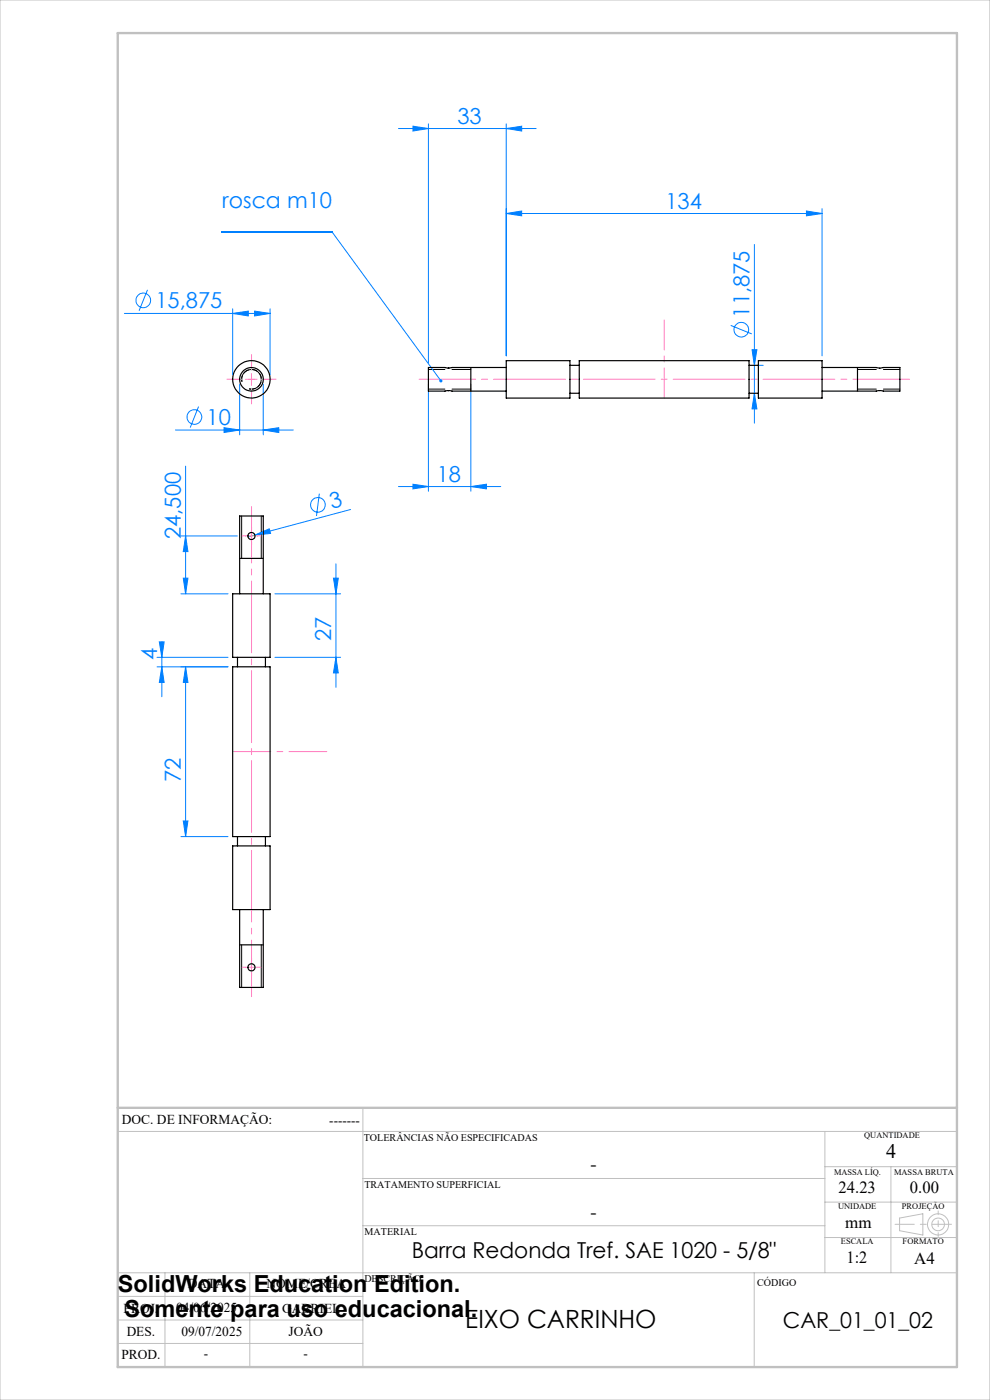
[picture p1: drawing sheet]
<svg xmlns="http://www.w3.org/2000/svg" width="210mm" height="297mm" viewBox="0 0 210 297" stroke-linecap="round" stroke-linejoin="round" font-family="sans-serif">
<g fill="none" stroke="#0080ff" stroke-width=".21">
<path d="M84.5 27.3h29.2M87.6 26.8l3.3 .5-3.3 .5zM90.9 26.3v50.7M107.4 27.3l3.3-.5v1zM107.4 26.3v49.2M47 49.2h23.4l23.1 31.6M107.4 45.3l3.3-.5v1zM107.4 45.3h67M160 51.9v37.9M171.1 44.8l3.3 .5-3.3 .5zM174.4 44.3v31.2M26.4 66.5h30.9"/>
<path d="M31.3 61.5l-1.8 4.4M49.4 66.5l3.3-.5v1zM49.4 65.5v14M54 66l3.3 .5-3.3 .5zM57.3 65.5v14M155 69l4.5 1.8M159.5 74.2h1l-.5 3.3zM161 77.5h.9M37.2 91.2h25M39.4 98.9v27.1M42.1 86.3l-1.7 4.4M47.5 90.7l3.3 .5-3.3 .6z"/>
<path d="M50.8 81.5v10.7M55.8 91.2l3.3-.5v1.1zM55.8 81.5v10.7M90.9 81.5v22.7M99.9 81.5v22.7M160 83.4l.5 3.3h-1zM38.4 113.7h11.9M39.4 113.7l.5 3.3h-1zM54 113.5l3.1-1.3 .3 1zM67.7 104.7l-.6 4.8M71.3 119.6v26.2M74.4 108.1l-21.8 5.8"/>
<path d="M84.5 103.2h21.7M87.6 102.7l3.3 .5-3.3 .5zM99.9 103.2l3.3-.5v1zM33.3 139.4h15.1M33.8 136.2h1l-.5 3.2zM34.3 136.2v11.6M38.4 126h10M38.9 122.7h1l-.5 3.3zM58.3 126h13.9M58.3 139.4h13.9M70.7 122.7h1.1l-.5 3.3zM71.3 139.4l.5 3.4h-1.1z"/>
<path d="M34.3 141.5l.5 3.3h-1zM39.4 141.5l.5 3.3h-1zM39.4 141.5v36M48.4 141.5h-15.1M38.4 177.5h10M38.9 174.2h1l-.5 3.3z"/>
<circle cx="30.4" cy="63.7" r="1.56"/>
<circle cx="157.2" cy="70" r="1.56"/>
<circle cx="41.2" cy="88.5" r="1.55"/>
<circle cx="67.4" cy="107.1" r="1.55"/>
</g>
<g fill="none" stroke="#c0c0c0" stroke-width=".21">
<path d="M0 0h210v297h-210zM77 235v55M25 240h178M77 250h98M175 240v30M175 255h28M175 247.5h28M189 247.5v22.5M190.8 258.4l5-.9v4.5l-5-.9zM25 275h52M25 270h178M35 270v20"/>
<path d="M53 270v20M77 260h98M160 270v20M175 262.5h28M25 285h52M25 280h52"/>
<circle cx="199" cy="259.7" r="1.34"/>
<circle cx="199" cy="259.7" r="2.25"/>
</g>
<g fill="none" stroke="#000" stroke-width=".21">
<path d="M90.9 78.4h3.5M95.9 78.4h4M181.9 78.4h4M187.4 78.4h3.5M51.3 81a2.09 2.09 0 0 1 1.8-2.6 2.09 2.09 0 0 1 2.3 2.2 2.09 2.09 0 0 1-2.6 1.9M90.9 82.5h3.5M95.9 82.5h4M181.9 82.5h4M187.4 82.5h3.5M51.3 109.5v9M55.4 109.5v9M51.3 200.4v9.1"/>
<path d="M55.4 200.4v9.1"/>
</g>
<path d="M52.8 82.5a2.09 2.09 0 0 0 2.6-1.9 2.09 2.09 0 0 0-2.2-2.2 2.09 2.09 0 0 0-1.9 2.6" fill="none" stroke="#000" stroke-width=".21" stroke-dasharray="1.3 .6" stroke-dashoffset="-.1" stroke-linecap="butt"/>
<path d="M88.9 80.5h104M53.4 107.4v104" fill="none" stroke="#ff80c0" stroke-width=".21" stroke-dasharray="15.2 1.3 1.3 1.3" stroke-dashoffset="3.2"/>
<path d="M49.4 159.4h19.9" fill="none" stroke="#ff80c0" stroke-width=".21" stroke-dasharray="15.2 1.3 1.3 1.3" stroke-dashoffset="7.2"/>
<path d="M140.9 84.4v-16.5" fill="none" stroke="#ff80c0" stroke-width=".21" stroke-dasharray="15.2 1.3 1.3 1.3" stroke-dashoffset="8.9"/>
<path d="M201.8 259.7h-11.9" fill="none" stroke="#c0c0c0" stroke-width=".21" stroke-dasharray="15.2 1.3 1.3 1.3" stroke-dashoffset="11.2"/>
<path d="M199 256.9v5.4" fill="none" stroke="#c0c0c0" stroke-width=".21" stroke-dasharray="15.2 1.3 1.3 1.3" stroke-dashoffset="14.4"/>
<path d="M53.4 76.1v8.7M57.7 80.5h-8.7" fill="none" stroke="#c0c0c0" stroke-width=".21" stroke-dasharray="15.2 1.3 1.3 1.3" stroke-dashoffset="12.8"/>
<path d="M25 7h178v283h-178zM25 235h178" fill="none" stroke="#c0c0c0" stroke-width=".5"/>
<path d="M53.4 78v-2.8M50.9 80.5h-2.8M53.4 83v2.7M55.9 80.5h2.7M52.1 113.7h-.7M53.4 112.4v-.7M53.4 114.9v.8M54.6 113.7h.8M52.1 205.2h-.7M53.4 203.9v-.7M53.4 206.4v.8M54.6 205.2h.8" fill="none" stroke="#ff80c0" stroke-width=".21" stroke-dasharray="15.2 1.3 1.3 1.3"/>
<path d="M53.3 79.2v2.5M52.1 80.5h2.5M52.1 113.7h2.5M53.3 112.5v2.5M52.1 205.2h2.5M53.3 204v2.5" fill="none" stroke="#ff80c0" stroke-width=".21"/>
<path d="M99.9 78v5M181.9 78v5M50.8 118.5h5M50.8 200.4h5" fill="none" stroke="#000" stroke-width=".25"/>
<g fill="#0080ff">
<path d="M54 113.5l3.1-1.3 .3 1z"/>
<path d="M93.3 80.5a.34 .34 0 0 1 .5 .1 .34 .34 0 0 1-.1 .5l-.2-.3 .2 .3h-.1a.35 .35 0 0 1-.4-.2 .35 .35 0 0 1 .1-.4z"/>
<path d="M107.4 45.3l3.3-.5v1zM171.1 44.8l3.3 .5-3.3 .5zM87.6 26.8l3.3 .5-3.3 .5zM107.4 27.3l3.3-.5v1zM87.6 102.7l3.3 .5-3.3 .5zM99.9 103.2l3.3-.5v1zM49.4 66.5l3.3-.5v1zM54 66l3.3 .5-3.3 .5zM47.5 90.7l3.3 .5-3.3 .6zM55.8 91.2l3.3-.5v1.1z"/>
<path d="M38.9 174.2h1l-.5 3.3zM39.4 141.5l.5 3.3h-1z"/>
<path d="M39.4 113.7l.5 3.3h-1zM38.9 122.7h1l-.5 3.3zM70.7 122.7h1.1l-.5 3.3zM71.3 139.4l.5 3.4h-1.1zM33.8 136.2h1l-.5 3.2zM34.3 141.5l.5 3.3h-1z"/>
<path d="M159.5 74.2h1l-.5 3.3zM160 83.4l.5 3.3h-1z"/>
</g>
<g fill="none" stroke="#000" stroke-width=".25">
<path d="M95.2 78.1h-.1M107.4 76.5h13.5v8h-13.5zM107.4 78h-11.5l-.8 .1-.7-.1h-3.5v5h16.5M120.9 77.5h2M122.9 76.5h36v8h-36zM158.9 77.5h2M160.9 76.5h13.5v8h-13.5zM174.4 78h11.5l.7 .1 .8-.1h3.5v5h-16.5M95 82.9h.2M120.9 83.4h2M158.9 83.4h2M49.4 126h7.9v13.4h-7.9z"/>
<path d="M50.4 139.4v2.1M50.8 126v-16.5h5v16.5M56.3 139.4v2.1M49.4 141.5h7.9v36h-7.9zM49.4 179.5h7.9v13.5h-7.9zM50.4 177.5v2M56.3 177.5v2M50.8 193v16.5h5v-16.5"/>
<circle cx="53.3" cy="80.5" r="4"/>
<circle cx="53.3" cy="80.5" r="2.5"/>
<circle cx="53.3" cy="113.7" r=".74"/>
<circle cx="53.4" cy="205.2" r=".75"/>
</g>
<text font-size="5.3" x="98.7" y="281.7">EIXO CARRINHO</text>
<g font-size="5">
<text x="25" y="274">SolidWorks Education Edition.</text>
<text x="26.4" y="279.5">Somente para uso educacional.</text>
</g>
<g font-size="4.7" fill="#0080ff">
<text x="97" y="26.3">33</text>
<text x="47.1" y="44">rosca m10</text>
<text x="141.1" y="44.3">134</text>
<text x="33" y="65.4">15,875</text>
<text x="159" y="67.4" transform="rotate(-90 159 67.4)">11,875</text>
<text x="43.8" y="90.2">10</text>
<text x="92.6" y="102.2">18</text>
<text x="70.4" y="108.1" transform="rotate(-15 70.4 108.1)">3</text>
<text x="38.4" y="114.4" transform="rotate(-90 38.4 114.4)">24,500</text>
<text x="70.3" y="136.1" transform="rotate(-90 70.3 136.1)">27</text>
<text x="33.3" y="140" transform="rotate(-90 33.3 140)">4</text>
<text x="38.4" y="166" transform="rotate(-90 38.4 166)">72</text>
</g>
<g font-size="4.7">
<text x="87.3" y="266.8">Barra Redonda Tref. SAE 1020 - 5/8&quot;</text>
<text x="166.1" y="281.7">CAR_01_01_02</text>
</g>
<text font-size="4.3" x="188" y="245.8">4</text>
<g font-size="4">
<text x="125.2" y="248.4">-</text>
<text x="125.2" y="258.6">-</text>
</g>
<g font-size="3.6">
<text x="177.9" y="253.1">24.23</text>
<text x="193" y="253.1">0.00</text>
<text x="179.3" y="260.6">mm</text>
<text x="179.6" y="267.9">1:2</text>
<text x="193.9" y="268.1">A4</text>
</g>
<g font-size="2.9">
<text x="25.9" y="238.4">DOC. DE INFORMAÇÃO:</text>
<text x="69.8" y="238.6">-------</text>
<text x="39.9" y="273.2">DATA</text>
<text x="56.5" y="273.2">NOME/CREA</text>
<text x="26.2" y="278.6">PROJ.</text>
<text x="37.4" y="278.2">04/06/2025</text>
<text x="59.8" y="278.6">GABRIEL</text>
<text x="26.9" y="283.4">DES.</text>
<text x="38.5" y="283.4">09/07/2025</text>
<text x="61.2" y="283.4">JOÃO</text>
<text x="25.7" y="288.3">PROD.</text>
<text x="43.3" y="288">-</text>
<text x="64.4" y="288">-</text>
</g>
<g font-size="2.2">
<text x="77.2" y="242.1">TOLERÂNCIAS NÃO ESPECIFICADAS</text>
<text x="77.3" y="251.9">TRATAMENTO SUPERFICIAL</text>
<text x="77.3" y="261.9">MATERIAL</text>
<text x="77.3" y="272.1">DESCRIÇÃO</text>
<text x="160.6" y="272.8">CÓDIGO</text>
</g>
<g font-size="1.8">
<text x="183.3" y="241.4">QUANTIDADE</text>
<text x="176.9" y="249.2">MASSA LÍQ.</text>
<text x="189.7" y="249.2">MASSA BRUTA</text>
<text x="177.8" y="256.5">UNIDADE</text>
<text x="191.3" y="256.5">PROJEÇÃO</text>
<text x="178.4" y="264">ESCALA</text>
<text x="191.5" y="264">FORMATO</text>
</g>
</svg>
